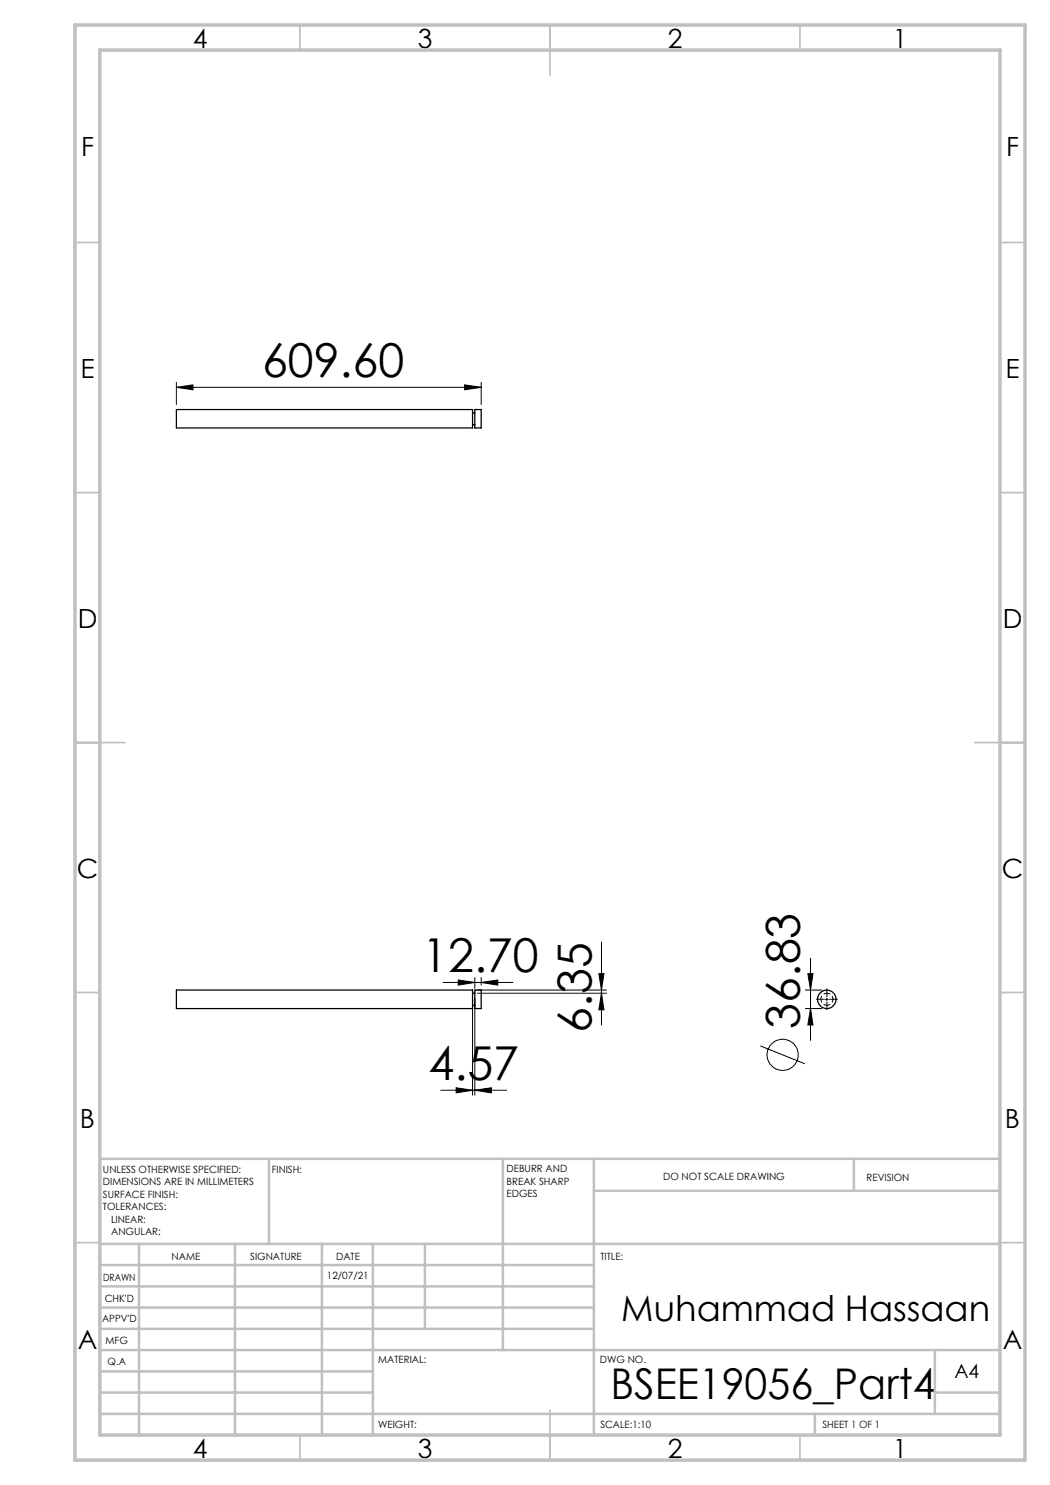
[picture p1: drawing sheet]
<svg xmlns="http://www.w3.org/2000/svg" width="210mm" height="297mm" viewBox="0 0 210 297" stroke-linecap="round" stroke-linejoin="round" font-family="sans-serif">
<g fill="none" stroke="#000" stroke-width=".2">
<path d="M35.3 77.5l3.3-.5v1zM35.3 76.5v4.4M35.3 77.5h60.9M92.9 77l3.3 .5-3.3 .5zM96.2 76.5v4.4M88.6 196.5h14M91.7 196l3.3 .5-3.3 .5zM94.5 199.7v19.3M95 195.5v2.2M95 199.7v19.3M95.5 198h25.8M95.5 198.6h25.8"/>
<path d="M96.2 196.5l3.4-.5v1zM96.2 195.5v1.5M119.8 194.7h1l-.5 3.3zM120.3 198.6l.5 3.4h-1zM120.3 188.4v16.6M161.1 198h3.3M161.6 194.7h1l-.5 3.3zM162.1 191.7v16.4M165.1 199.9h.5M165.3 199.6v.5M88.2 218h13.1M91.2 217.6l3.3 .4-3.3 .6z"/>
<path d="M95 218l3.3-.4v1zM152.1 209.2l8.9 3.6M161.1 201.7h3.3M162.1 201.7l.5 3.3h-1z"/>
<circle cx="156.5" cy="211" r="3.1"/>
</g>
<path d="M164.9 199.9h-1.6M165.4 199.4v-1.6M165.9 199.9h1.6M165.4 200.4v1.5" fill="none" stroke="#000" stroke-width=".2" stroke-dasharray="15.2 1.3 1.3 1.3"/>
<g fill="none" stroke="#c0c0c0" stroke-width=".35">
<path d="M60 5v5M110 5v10M160 5v5M15 48.5h5M200 48.5h5M15 98.5h5M200 98.5h5M15 148.5h10M195 148.5h10M15 198.5h5M200 198.5h5M15 248.5h5"/>
<path d="M200 248.5h5M60 287v5M110 282v10M160 287v5"/>
</g>
<g fill="none" stroke="#c0c0c0" stroke-width=".5">
<path d="M53.8 231.8v17M100.6 231.8v38.2M118.8 231.8v55.2M118.8 238.2h81.2M170.8 231.8v6.4M200 231.8h-180v55.2M20 248.8h180M20 257.3h98.8M20 253h98.8M27.8 248.8v38.2M47 248.8v38.2M64.4 248.8v38.2"/>
<path d="M74.6 248.8v38.2M85 248.8v17M20 265.8h98.8M20 261.5h98.8M20 278.5h54.6M20 274.3h54.6M20 270h180M187 278.5h13M187 270v12.8M20 282.8h180M163 282.8v4.2"/>
</g>
<path d="M15 5h190v287h-190zM20 10h180v277h-180z" fill="none" stroke="#c0c0c0" stroke-width=".7"/>
<g fill="#000">
<path d="M119.8 194.7h1l-.5 3.3zM120.3 198.6l.5 3.4h-1z"/>
<path d="M91.2 217.6l3.3 .4-3.3 .6zM95 218l3.3-.4v1zM91.7 196l3.3 .5-3.3 .5zM96.2 196.5l3.4-.5v1zM35.3 77.5l3.3-.5v1zM92.9 77l3.3 .5-3.3 .5z"/>
<path d="M162.1 201.7l.5 3.3h-1zM161.6 194.7h1l-.5 3.3z"/>
</g>
<g fill="none" stroke="#000" stroke-width=".25">
<path d="M35.3 81.9h59.2v3.7h-59.2zM94.5 82.5h.5M94.5 84.9h.5M95 81.9h1.2v3.7h-1.2zM35.3 198h59.2v3.7h-59.2zM94.5 198.6h.5M95 198h1.2v3.7h-1.2zM94.5 201.1h.5"/>
<circle cx="165.4" cy="199.9" r="1.86"/>
</g>
<path d="M166.6 199.9a1.21 1.21 0 0 0-1.8-1.1 1.21 1.21 0 0 0-.1 2 1.21 1.21 0 0 0 1.9-.7v-.2" fill="none" stroke="#000" stroke-width=".2" stroke-dasharray="1.3 .6" stroke-dashoffset=".7"/>
<g font-size="9.3">
<text x="52.4" y="75.4">609.60</text>
<text x="84.5" y="194.5">12.70</text>
<text x="118.3" y="206.5" transform="rotate(-90 118.3 206.5)">6.35</text>
<text x="160" y="205.8" transform="rotate(-90 160 205.8)">36.83</text>
<text x="85.7" y="216">4.57</text>
</g>
<text font-size="8.5" x="122.1" y="279.7">BSEE19056_Part4</text>
<text font-size="7.1" x="124.3" y="264.3">Muhammad Hassaan</text>
<g font-size="5.3">
<text x="38.5" y="9.5">4</text>
<text x="83.5" y="9.5">3</text>
<text x="133.6" y="9.5">2</text>
<text x="178.6" y="9.5">1</text>
<text x="16.2" y="31.2">F</text>
<text x="201.2" y="31.2">F</text>
<text x="16.1" y="75.5">E</text>
<text x="201.1" y="75.5">E</text>
<text x="15.5" y="125.5">D</text>
<text x="200.5" y="125.5">D</text>
<text x="15.4" y="175.5">C</text>
<text x="200.4" y="175.5">C</text>
<text x="16" y="225.5">B</text>
<text x="201" y="225.5">B</text>
<text x="15.5" y="269.7">A</text>
<text x="200.5" y="269.7">A</text>
<text x="38.5" y="291.5">4</text>
<text x="83.5" y="291.5">3</text>
<text x="133.6" y="291.5">2</text>
<text x="178.6" y="291.5">1</text>
</g>
<text font-size="3.9" x="190.9" y="275.5">A4</text>
<g font-size="2">
<text x="20.6" y="234.6">UNLESS OTHERWISE SPECIFIED:</text>
<text x="20.6" y="237.1">DIMENSIONS ARE IN MILLIMETERS</text>
<text x="20.6" y="239.6">SURFACE FINISH:</text>
<text x="54.4" y="234.6">FINISH:</text>
<text x="101.3" y="234.5">DEBURR AND</text>
<text x="101.3" y="237">BREAK SHARP</text>
<text x="101.3" y="239.5">EDGES</text>
<text x="132.6" y="236">DO NOT SCALE DRAWING</text>
<text x="173.3" y="236.2">REVISION</text>
<text x="20.6" y="242.1">TOLERANCES:</text>
<text x="22.2" y="244.6">LINEAR:</text>
<text x="22.2" y="247.1">ANGULAR:</text>
<text x="34.3" y="252">NAME</text>
<text x="50" y="251.9">SIGNATURE</text>
<text x="67.2" y="251.9">DATE</text>
<text x="120.1" y="251.9">TITLE:</text>
<text x="20.6" y="256.1">DRAWN</text>
<text x="65.4" y="255.8">12/07/21</text>
<text x="20.9" y="260.3">CHK'D</text>
<text x="20.4" y="264.4">APPV'D</text>
<text x="21.1" y="268.8">MFG</text>
<text x="21.5" y="273">Q.A</text>
<text x="75.6" y="272.5">MATERIAL:</text>
<text x="120" y="272.5">DWG NO.</text>
<text x="75.6" y="285.5">WEIGHT:</text>
<text x="120.1" y="285.6">SCALE:1:10</text>
<text x="164.5" y="285.6">SHEET 1 OF 1</text>
</g>
</svg>
